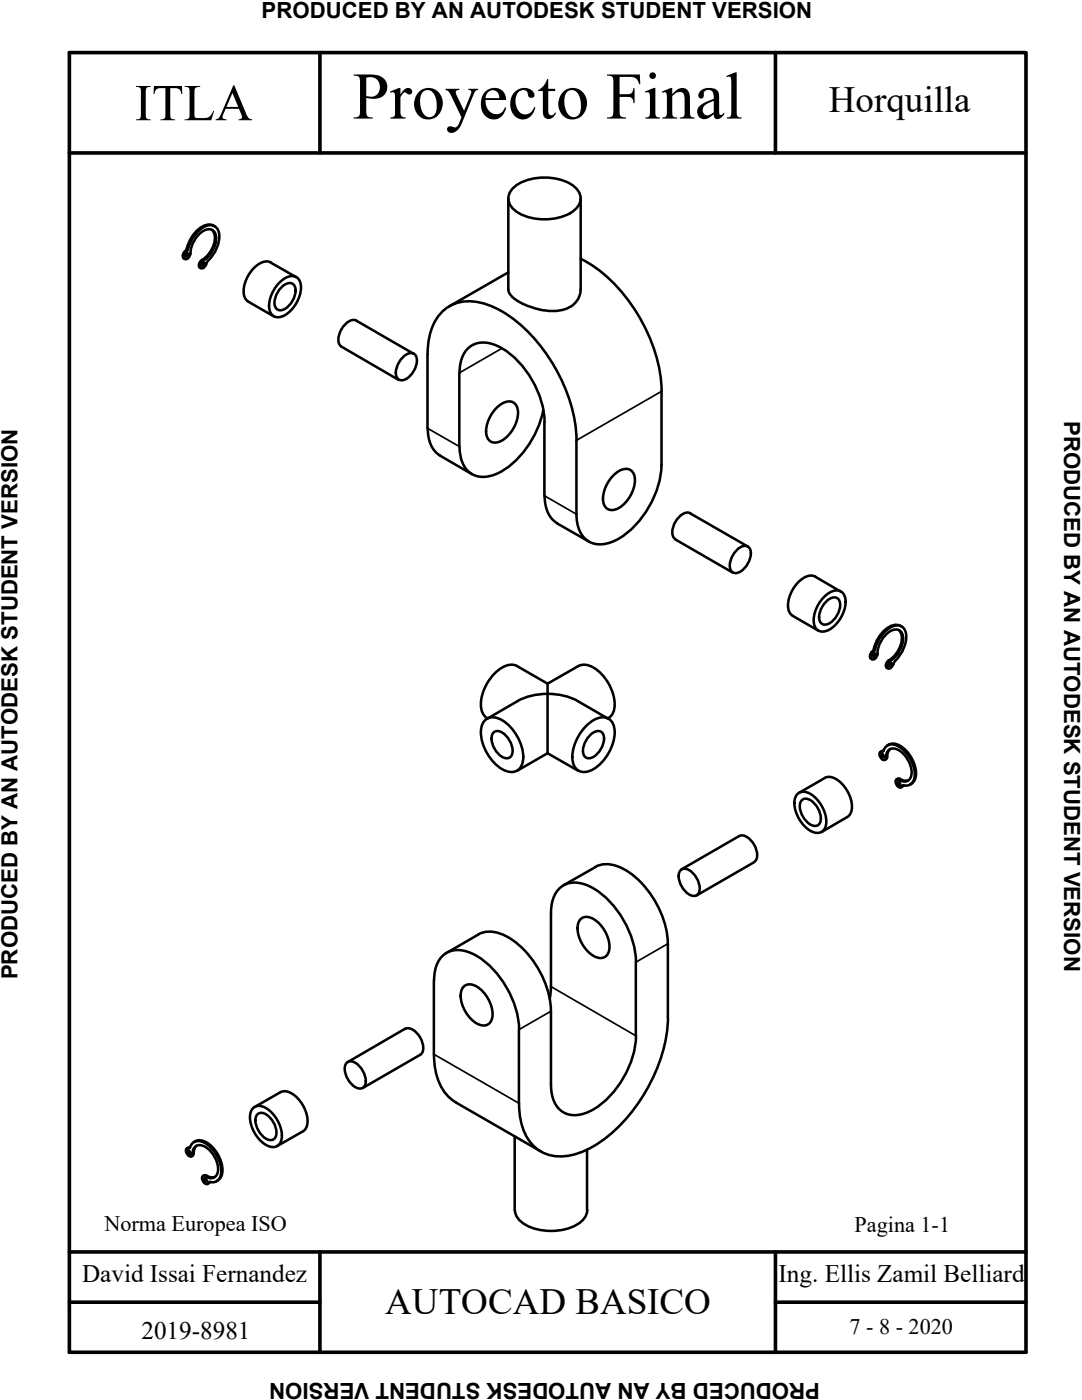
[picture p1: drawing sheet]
<svg xmlns="http://www.w3.org/2000/svg" width="216mm" height="279mm" viewBox="0 0 216 279" stroke-linecap="round" stroke-linejoin="round" font-family="sans-serif">
<!-- layer: MD_Visible -->
<g fill="none" stroke="#000" stroke-width=".51">
<path d="M101.4 39.6v18.2a4 4 0 0 0 2.7 2.7l.6 .3a11.2 11.2 0 0 0 8.7 .7 4.2 4.2 0 0 0 2.5-3.7v-18.2M102.2 37.7a9.7 9.7 0 0 1 8.6-2.1 6.6 6.6 0 0 1 4.7 2.7 2.82 2.82 0 0 1-1 3.7 10.8 10.8 0 0 1-11.7 0 2.82 2.82 0 0 1-.6-4.3zM36.7 51.6l.2 .1M36.9 50.2l-.3 .5a.69 .69 0 0 0 .1 .8M37.1 50.3l-.2 .3a.61 .61 0 0 0-.2 .7 .61 .61 0 0 0 .5 .4l.5-.3 .3-.6a5.6 5.6 0 0 1 3.2-5 1.51 1.51 0 0 1 1.9 1.8 5.7 5.7 0 0 1-2.8 4.6l-.2 .2a.78 .78 0 0 0 .1 1.1 1.04 1.04 0 0 0 1-.9M37.2 50.3l.1-.2a7.8 7.8 0 0 1 3.6-4.9 1.84 1.84 0 0 1 2.8 1.6 7.7 7.7 0 0 1-2.5 5.6v.2M37.2 50.7l.3-.1 .1 .2-.1 .3-.3 .1zM37.3 50.6l-.2 .4M40.3 51.9l-.5 .5a.72 .72 0 0 0 .3 1.1M40.5 52.6l.3-.2v.2l-.1 .3-.3 .1zM40.6 52.4l-.3 .5M42.3 45.9a3.3 3.3 0 0 1-.1 4l-1 1.3-.9 .7"/>
<path d="M42.5 45l.3 .2M42.6 45a3.4 3.4 0 0 0-3.9 1.7l-.7 1-1.1 2.5M54 52.4l5.1 2.9M54 52.4a3.1 3.1 0 0 0-3.4 1.2 6.1 6.1 0 0 0-1.8 5.8l.7 .8 5.1 2.9M55.6 56.5a3.1 3.1 0 0 1 3.5-1.2 3.1 3.1 0 0 1 .7 3.6 6 6 0 0 1-4.2 4.4 1.89 1.89 0 0 1-1.9-2.3 7.1 7.1 0 0 1 1.9-4.5zM56 57.6a2.29 2.29 0 0 1 2.4-1 2.52 2.52 0 0 1 .1 3.2 3.4 3.4 0 0 1-2.7 2.1 1.29 1.29 0 0 1-1-1.5 4.6 4.6 0 0 1 1.2-2.8zM101.4 54.4l-11.7 6.7M115.9 51.7a30.9 30.9 0 0 1 13.7 15.7 28.3 28.3 0 0 1 2.4 10.7M68.1 69.2l11.4 6.6M71.1 64a2.28 2.28 0 0 0-2.6 1.1 3.6 3.6 0 0 0-.7 3.8l.3 .3M71.1 64l11.4 6.6M80.2 71.5a2.29 2.29 0 0 1 2.4-.9 2.52 2.52 0 0 1 .1 3.1 3.4 3.4 0 0 1-2.7 2.2 1.29 1.29 0 0 1-1-1.5 4.6 4.6 0 0 1 1.2-2.9z"/>
<path d="M91.7 74.4v14.7M91.7 74.4a5.7 5.7 0 0 1 3.3-5.8 7.3 7.3 0 0 1 6.2 1.6 19 19 0 0 1 7.5 14M132 78.1v14.7a18.8 18.8 0 0 1-8.5 14.7 5.7 5.7 0 0 1-6.7 .1 6.3 6.3 0 0 1-1.8-5M85.3 85.5v-14.8a11.5 11.5 0 0 1 3.4-8.9 8.4 8.4 0 0 1 8.5-1 27.2 27.2 0 0 1 13.5 12.4 30.7 30.7 0 0 1 4.3 14.7v14.7M85.4 85.4a6 6 0 0 0 2.4 5.5M87.8 90.9l6.3 3.7M98.9 81.5a3.1 3.1 0 0 1 3.5-1.2 3.1 3.1 0 0 1 .7 3.7 6 6 0 0 1-4.2 4.3 1.89 1.89 0 0 1-1.9-2.2 7.1 7.1 0 0 1 1.9-4.6zM108.4 81.8a19 19 0 0 1-8.3 12.2 5.9 5.9 0 0 1-6.3 .4 6.2 6.2 0 0 1-2.1-5.3M108.6 84.2v14.7M108.7 98.9a6 6 0 0 0 2.5 5.5M122.3 95a3.1 3.1 0 0 1 3.5-1.2 3.1 3.1 0 0 1 .6 3.6 6 6 0 0 1-4.1 4.4 1.89 1.89 0 0 1-2-2.3 7.1 7.1 0 0 1 2-4.5zM111.1 104.4l6.4 3.7"/>
<path d="M134.7 107.7l11.5 6.6M137.7 102.4l11.5 6.7M137.7 102.4a2.28 2.28 0 0 0-2.6 1.2 3.6 3.6 0 0 0-.6 3.7l.3 .3M146.8 110a2.29 2.29 0 0 1 2.4-.9 2.52 2.52 0 0 1 .2 3.1 3.4 3.4 0 0 1-2.7 2.2 1.29 1.29 0 0 1-1.1-1.5 4.6 4.6 0 0 1 1.2-2.9zM164.3 119.3a3.1 3.1 0 0 1 3.5-1.3 3.1 3.1 0 0 1 .7 3.7 6 6 0 0 1-4.2 4.3 1.89 1.89 0 0 1-1.9-2.2 7.1 7.1 0 0 1 1.9-4.5zM167.8 118.1l-5.1-3a3.1 3.1 0 0 0-3.5 1.2 6.1 6.1 0 0 0-1.7 5.8l.7 .8M103.3 139.9a13.3 13.3 0 0 1 12 0l6.1 3.6M103.3 139.9l-6.1 3.6M109.3 136.4v13.9M109.3 136.4l-6.1-3.5a3.7 3.7 0 0 0-4.1 1.1 8.9 8.9 0 0 0-3 7.7 2.56 2.56 0 0 0 1.2 1.7M115.4 132.9l-6.1 3.5M115.4 132.9a3.7 3.7 0 0 1 4.1 1.1 8.9 8.9 0 0 1 3 7.7 2.41 2.41 0 0 1-1.2 1.7"/>
<path d="M158.2 122.9l5.1 3M164.6 120.3a2.29 2.29 0 0 1 2.4-.9 2.52 2.52 0 0 1 .2 3.1 3.4 3.4 0 0 1-2.7 2.2 1.29 1.29 0 0 1-1.1-1.5 4.6 4.6 0 0 1 1.2-2.9zM173.8 131.4l.2 .2M174 130.1l-.3 .4a.69 .69 0 0 0 .1 .9M174.2 130.2l-.2 .3a.61 .61 0 0 0-.2 .6 .61 .61 0 0 0 .5 .5l.5-.3 .3-.9M174.3 130.2l.1-.2a7.5 7.5 0 0 1 3.6-4.9 1.84 1.84 0 0 1 2.8 1.6 6.9 6.9 0 0 1-2.2 5.1M174.4 130.6l.3-.1v.1l-.1 .4-.3 .1zM174.4 129.4l-.4 .7M174.5 130.5l-.3 .4M175.1 130.4a5.4 5.4 0 0 1 3.1-4.7 1.51 1.51 0 0 1 2 1.8 5.6 5.6 0 0 1-2.5 4.4M177 133.3l.2 .1M177.5 132.4l.3-.1 .1 .2-.1 .3-.3 .1z"/>
<path d="M177.6 132.3l-.2 .5M177.6 131.9l-.4 .4a.78 .78 0 0 0 .1 1.1 1.04 1.04 0 0 0 1-.9M178.7 131.8l-.4 .7M179.3 125.7a3.3 3.3 0 0 1 0 4.1l-.7 .9-.8 .8a1.29 1.29 0 0 0-.9 1.8M179.7 124.9a3.4 3.4 0 0 0-3.9 1.6l-1 1.7-.4 1.2M179.7 124.9l.2 .2M96.9 143.6a3.2 3.2 0 0 1 4 .6 9.1 9.1 0 0 1 3.4 7.7 2.35 2.35 0 0 1-3.4 2 8.9 8.9 0 0 1-4.9-8.6l.2-.7zM98.4 146.3a1.29 1.29 0 0 1 1.8-.1 4.4 4.4 0 0 1 2 4.2 1.22 1.22 0 0 1-2 .6 4.4 4.4 0 0 1-2-4.2zM109.3 150.3l-6.1 3.5M109.3 150.3l6.1 3.5M117.1 144.7a4.1 4.1 0 0 1 4.1-1.4 3.2 3.2 0 0 1 1.4 3.7 9.1 9.1 0 0 1-4.9 6.9 2.35 2.35 0 0 1-3.4-2 8.9 8.9 0 0 1 2.8-7.2zM117.5 147a2.29 2.29 0 0 1 2.4-1 2.52 2.52 0 0 1 .2 3.2 3.4 3.4 0 0 1-2.7 2.1 1.29 1.29 0 0 1-1.1-1.5 4.6 4.6 0 0 1 1.2-2.8z"/>
<path d="M159 158.5a2.32 2.32 0 0 1 3.3 .4 6.8 6.8 0 0 1 2.5 5.8 1.86 1.86 0 0 1-1.2 1.5 1.86 1.86 0 0 1-1.9-.4 6.8 6.8 0 0 1-3.1-6.2zM159.9 159.8a1.29 1.29 0 0 1 1.8-.1 4.4 4.4 0 0 1 2 4.2 1.22 1.22 0 0 1-2 .6 4.4 4.4 0 0 1-2-4.2zM164.5 155.3l-5.1 2.9M164.6 155.2a3.1 3.1 0 0 1 3.4 1.2 6.1 6.1 0 0 1 1.8 5.8l-.7 .9-5.1 2.9M175.9 150l-.2 .1a1.01 1.01 0 0 0 0 1 1.01 1.01 0 0 0 .9 .5l.2-.4M175.9 149.9l-.2 .2M175.9 150.5l.4 .3v.4l-.3-.2zM176.1 150.5l.3 .5M176.2 149.9h-.3M176.2 149.9h.1M176.3 149.8a1.79 1.79 0 0 1 2.8-1 6.6 6.6 0 0 1 3.3 6.7 1.73 1.73 0 0 1-2.2 1.2l-.3 .2M176.3 149.8l-.4 .2"/>
<path d="M176.8 151.2a1.57 1.57 0 0 1 .7-1.7 1.57 1.57 0 0 1 1.8 .2 5.4 5.4 0 0 1 2.5 5.1 1.51 1.51 0 0 1-2.5 .8M177.3 148.6l-.3 .2M177.3 148.6a3.1 3.1 0 0 1 3.5 1.2 6.1 6.1 0 0 1 1.8 5.8l-.7 .8M177.7 149.5l-.6 .8-.2 1.1-.3 .2M179.1 155.4l-.2 .2M179.1 155.4h.3l1.3 .4 .6-.1M179.2 156l.4 .3-.1 .4-.3-.2zM179.3 155.6h-.4a1.01 1.01 0 0 0 0 1 1.01 1.01 0 0 0 .9 .5l.1-.1M179.4 156l.2 .5M180 157l-.3 .1M180.2 156.7l-.1 .3M181.8 156.5l-.2 .1"/>
<path d="M118.8 173a6.3 6.3 0 0 1 6.6 1 18.9 18.9 0 0 1 7.9 14.3M118.8 173.1l-6.4 3.6M135.7 173.8a1.29 1.29 0 0 1 1.8-.1 4.4 4.4 0 0 1 2.1 4.2 1.22 1.22 0 0 1-2.1 .6 4.4 4.4 0 0 1-2-4.2zM147.4 166.9l-11.4 6.6M147.5 166.9a2.28 2.28 0 0 1 2.6 1.1 3.6 3.6 0 0 1 .7 3.8l-.3 .2M150.5 172.1l-11.5 6.6M86.6 195.7v14.7M86.6 195.7a5.7 5.7 0 0 1 3.3-5.9 7.3 7.3 0 0 1 6.3 1.6 18.8 18.8 0 0 1 7.3 14.1l.1 14.7a11.5 11.5 0 0 0 3.4 8.9 8.4 8.4 0 0 0 8.4 1 27.2 27.2 0 0 0 13.5-12.4 30.7 30.7 0 0 0 4.4-14.7M92.5 197a2.32 2.32 0 0 1 3.2 .3 6.8 6.8 0 0 1 2.5 5.8 1.86 1.86 0 0 1-1.2 1.5 1.86 1.86 0 0 1-1.9-.4 6.8 6.8 0 0 1-3.1-6.2zM95.4 186.5l-6.3 3.7M95.5 186.5a6.3 6.3 0 0 1 6.5 .9 19 19 0 0 1 7.9 14.4v14.7a5.7 5.7 0 0 0 3.3 5.9 7.3 7.3 0 0 0 6.3-1.7 19 19 0 0 0 7.4-14M115.8 183.5a2.32 2.32 0 0 1 3.3 .4 6.8 6.8 0 0 1 2.5 5.7 1.86 1.86 0 0 1-1.3 1.6 1.86 1.86 0 0 1-1.9-.4 6.8 6.8 0 0 1-3.1-6.3z"/>
<path d="M126.9 192v14.7M126.9 192a18.8 18.8 0 0 0-8.5-14.7 5.7 5.7 0 0 0-6.7-.1 6.4 6.4 0 0 0-1.8 5v14.7l-.2 2.4M133.3 188.3v14.7M55.9 218l-5.1 2.9M55.9 218a3.1 3.1 0 0 1 3.5 1.2 6.1 6.1 0 0 1 1.7 5.8l-.7 .8M69.1 212.2a1.29 1.29 0 0 1 1.8-.1 4.4 4.4 0 0 1 2 4.2 1.22 1.22 0 0 1-2 .7 4.4 4.4 0 0 1-2-4.3zM80.8 205.3l-11.4 6.7M80.9 205.3a2.28 2.28 0 0 1 2.6 1.2 3.6 3.6 0 0 1 .7 3.7l-.3 .3M83.8 210.5l-11.4 6.6M86.6 210.4a11.1 11.1 0 0 0 3.6 9.1l17.7 10.3M37.5 229.1l-.2 .1a1.01 1.01 0 0 0 0 1 1.01 1.01 0 0 0 .9 .5l.2-.4M37.6 229.7l.3 .1v.5l-.4-.3z"/>
<path d="M37.8 229.7l.2 .4M37.8 229l-.5 .2M37.8 229h.1M37.9 228.9a1.79 1.79 0 0 1 2.8-.9 6.6 6.6 0 0 1 3.3 6.6 1.73 1.73 0 0 1-2.2 1.3l-.2 .1a.41 .41 0 0 1-.6 .3l-.6-.7a.58 .58 0 0 1 .3-.9h.3M37.9 229l-.4 .2M38.4 230.4a1.57 1.57 0 0 1 .8-1.7 1.57 1.57 0 0 1 1.8 .2 5.4 5.4 0 0 1 2.5 5.1 1.51 1.51 0 0 1-2.5 .8M38.9 227.8l-.2 .1M39 227.8a3.1 3.1 0 0 1 3.4 1.1 6.1 6.1 0 0 1 1.8 5.9l-.7 .8M39.3 228.6l-.5 .8-.2 1.1-.4 .3M40.7 234.6l-.2 .1M40.8 234.6l.2-.1 1.3 .5 .6-.1M40.8 235.2l.3 .1v.5l-.3-.3z"/>
<path d="M41 235.2l.2 .4M41.6 236.1l-.2 .2M41.8 235.9l-.1 .2M43.4 235.6l-.2 .2M50.4 221.2a2.32 2.32 0 0 1 3.3 .4 6.8 6.8 0 0 1 2.5 5.8 1.86 1.86 0 0 1-1.2 1.5 1.86 1.86 0 0 1-1.9-.4 6.8 6.8 0 0 1-3.2-6.2zM51.2 222.5a1.29 1.29 0 0 1 1.9-.1 4.4 4.4 0 0 1 2 4.2 1.22 1.22 0 0 1-2 .6 4.4 4.4 0 0 1-2.1-4.2zM60.4 225.8l-5.1 2.9M102.7 226.8v14.7M117.1 229.4v12.1M102.7 241.5a4.1 4.1 0 0 0 3 3.4 11 11 0 0 0 10.1-.9 3.2 3.2 0 0 0 1.4-2.5"/>
</g>
<!-- layer: MD_Visible Narrow -->
<g fill="none" stroke="#000" stroke-width=".34">
<path d="M36.9 50.2l.2 .1M37.3 49.5l.2 .2M40.3 51.9l.3 .1M100.2 69.5l-8.5 4.9M132 78.1l-17 9.8M85.3 85.5l6.4 3.6M108.6 98.9l6.4 3.7M174 130.1l.2 .1M174.4 129.4l.2 .1M177.4 131.7l.2 .2M176.1 149.9l-.2 .1M177 151.1l-.3 .1"/>
<path d="M179.6 155.5l-.3 .1M180.2 156.8l-.3 .2M109.9 196.9l17 9.8M133.3 188.3l-6.4 3.7M86.6 210.4l16.9 9.8M109.9 201.8l-6.4 3.7M37.8 229l-.3 .2M38.6 230.2l-.2 .2M41.2 234.7l-.3 .1M41.8 236l-.3 .1"/>
</g>
<!-- layer: Marco -->
<path d="M13.8 10.5h190.9v259.4h-190.9zM63.8 10.5v20M154.7 10.5v20M13.8 30.5h190.9M13.8 249.9h190.9M13.8 259.9h50M63.8 249.9v20M154.7 249.9v20M154.7 259.9h50" fill="none" stroke="#000" stroke-width=".72"/>
<text font-size="13.3" x="70.4" y="23.7">Proyecto Final</text>
<text font-size="10.3" x="26.9" y="24">ITLA</text>
<g font-size="7.4">
<text x="165.4" y="22.3">Horquilla</text>
<text x="76.9" y="262.3">AUTOCAD BASICO</text>
</g>
<g font-size="5">
<text x="16.4" y="255.9">David Issai Fernandez</text>
<text x="155.4" y="255.9">Ing. Ellis Zamil Belliard</text>
<text x="28.2" y="267.3">2019-8981</text>
</g>
<g font-size="4.4">
<text x="52.2" y="3.6">PRODUCED BY AN AUTODESK STUDENT VERSION</text>
<text x="212.3" y="84" transform="rotate(90 212.3 84)">PRODUCED BY AN AUTODESK STUDENT VERSION</text>
<text x="3.5" y="195.5" transform="rotate(-90 3.5 195.5)">PRODUCED BY AN AUTODESK STUDENT VERSION</text>
<text x="20.8" y="245.7">Norma Europea ISO</text>
<text x="170.5" y="245.8">Pagina 1-1</text>
<text x="169.5" y="266.2">7 - 8 - 2020</text>
<text x="163.6" y="275.9" transform="rotate(-180 163.6 275.9)">PRODUCED BY AN AUTODESK STUDENT VERSION</text>
</g>
</svg>
